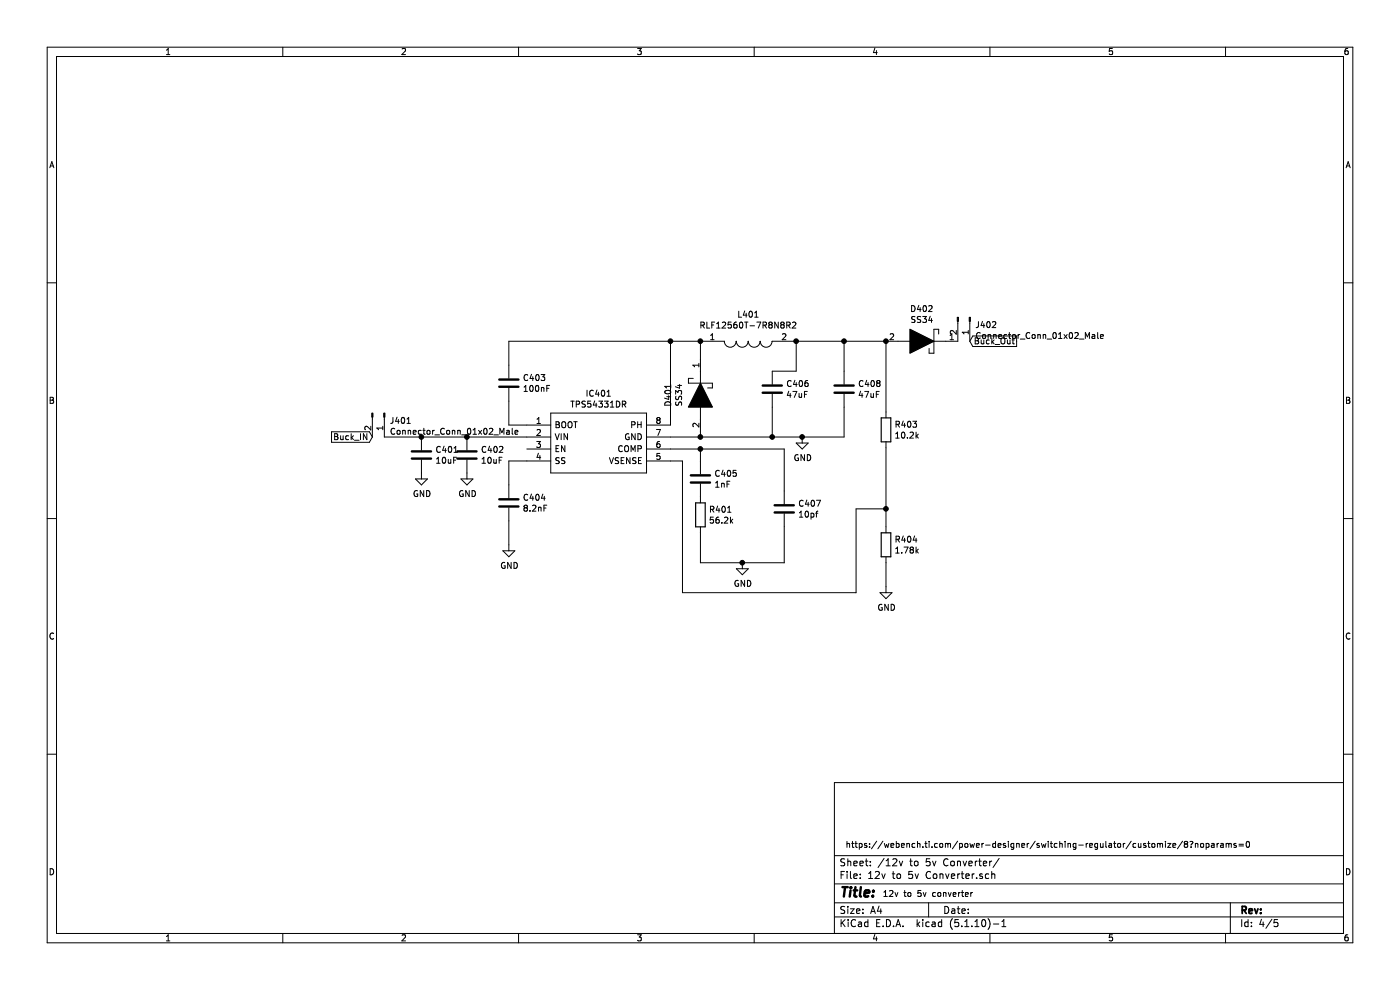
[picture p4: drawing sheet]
EESchema Schematic File Version 4
EELAYER 30 0
EELAYER END
$Descr A4 11693 8268
encoding utf-8
Sheet 4 5
Title ""
Date ""
Rev ""
Comp ""
Comment1 ""
Comment2 ""
Comment3 ""
Comment4 ""
$EndDescr
Wire Wire Line
	4250 3550 4250 3350
Wire Wire Line
	4250 2850 5600 2850
Wire Wire Line
	5600 2850 5600 3550
Connection ~ 5600 2850
$Comp
L Device:C C?
U 1 1
P 6450 3250
AR Path="/61A8D138" Ref="C?"  Part="1" 
AR Path="/61A31DC2/61A8D138" Ref="C406"  Part="1" 
F 0 "C406" H 6565 3296 50  0000 L CNN
F 1 "47uF" H 6565 3205 50  0000 L CNN
F 2 "Capacitor_SMD:C_0805_2012Metric" H 6488 3100 50  0001 C CNN
F 3 "~" H 6450 3250 50  0001 C CNN
	1    6450 3250
	1    0    0    -1  
$EndComp
Wire Wire Line
	6450 3650 6450 3400
$Comp
L Device:C C?
U 1 1
P 4250 3200
AR Path="/61A8D13F" Ref="C?"  Part="1" 
AR Path="/61A31DC2/61A8D13F" Ref="C403"  Part="1" 
F 0 "C403" H 4365 3246 50  0000 L CNN
F 1 "100nF" H 4365 3155 50  0000 L CNN
F 2 "Capacitor_SMD:C_0805_2012Metric" H 4288 3050 50  0001 C CNN
F 3 "~" H 4250 3200 50  0001 C CNN
	1    4250 3200
	1    0    0    -1  
$EndComp
Wire Wire Line
	4250 2850 4250 3050
$Comp
L Device:C C?
U 1 1
P 7050 3250
AR Path="/61A8D146" Ref="C?"  Part="1" 
AR Path="/61A31DC2/61A8D146" Ref="C408"  Part="1" 
F 0 "C408" H 7165 3296 50  0000 L CNN
F 1 "47uF" H 7165 3205 50  0000 L CNN
F 2 "Capacitor_SMD:C_0805_2012Metric" H 7088 3100 50  0001 C CNN
F 3 "~" H 7050 3250 50  0001 C CNN
	1    7050 3250
	1    0    0    -1  
$EndComp
Wire Wire Line
	7050 3650 7050 3400
Wire Wire Line
	7050 3100 7050 2850
Connection ~ 6450 3650
Wire Wire Line
	6450 3650 6700 3650
$Comp
L power:GND #PWR?
U 1 1
P 6700 3650
AR Path="/61A8D150" Ref="#PWR?"  Part="1" 
AR Path="/61A31DC2/61A8D150" Ref="#PWR0405"  Part="1" 
F 0 "#PWR0405" H 6700 3400 50  0001 C CNN
F 1 "GND" H 6705 3477 50  0000 C CNN
F 2 "" H 6700 3650 50  0001 C CNN
F 3 "" H 6700 3650 50  0001 C CNN
	1    6700 3650
	1    0    0    -1  
$EndComp
Connection ~ 6700 3650
Wire Wire Line
	6700 3650 7050 3650
$Comp
L Device:C C?
U 1 1
P 6550 4250
AR Path="/61A8D158" Ref="C?"  Part="1" 
AR Path="/61A31DC2/61A8D158" Ref="C407"  Part="1" 
F 0 "C407" H 6665 4296 50  0000 L CNN
F 1 "10pf" H 6665 4205 50  0000 L CNN
F 2 "Capacitor_SMD:C_0805_2012Metric" H 6588 4100 50  0001 C CNN
F 3 "~" H 6550 4250 50  0001 C CNN
	1    6550 4250
	1    0    0    -1  
$EndComp
Wire Wire Line
	5600 3750 5850 3750
Wire Wire Line
	6550 3750 6550 4100
$Comp
L Device:C C?
U 1 1
P 5850 4000
AR Path="/61A8D160" Ref="C?"  Part="1" 
AR Path="/61A31DC2/61A8D160" Ref="C405"  Part="1" 
F 0 "C405" H 5965 4046 50  0000 L CNN
F 1 "1nF" H 5965 3955 50  0000 L CNN
F 2 "Capacitor_SMD:C_0805_2012Metric" H 5888 3850 50  0001 C CNN
F 3 "~" H 5850 4000 50  0001 C CNN
	1    5850 4000
	1    0    0    -1  
$EndComp
Wire Wire Line
	5850 3850 5850 3750
Connection ~ 5850 3750
Wire Wire Line
	5850 3750 6550 3750
$Comp
L Device:R R?
U 1 1
P 5850 4300
AR Path="/61A8D169" Ref="R?"  Part="1" 
AR Path="/61A31DC2/61A8D169" Ref="R401"  Part="1" 
F 0 "R401" H 5920 4346 50  0000 L CNN
F 1 "56.2k" H 5920 4255 50  0000 L CNN
F 2 "Resistor_SMD:R_0805_2012Metric" V 5780 4300 50  0001 C CNN
F 3 "~" H 5850 4300 50  0001 C CNN
	1    5850 4300
	1    0    0    -1  
$EndComp
Wire Wire Line
	5850 4450 5850 4700
Wire Wire Line
	5850 4700 6200 4700
Wire Wire Line
	6550 4700 6550 4400
$Comp
L power:GND #PWR?
U 1 1
P 6200 4700
AR Path="/61A8D172" Ref="#PWR?"  Part="1" 
AR Path="/61A31DC2/61A8D172" Ref="#PWR0404"  Part="1" 
F 0 "#PWR0404" H 6200 4450 50  0001 C CNN
F 1 "GND" H 6205 4527 50  0000 C CNN
F 2 "" H 6200 4700 50  0001 C CNN
F 3 "" H 6200 4700 50  0001 C CNN
	1    6200 4700
	1    0    0    -1  
$EndComp
Connection ~ 6200 4700
Wire Wire Line
	6200 4700 6550 4700
$Comp
L Device:R R?
U 1 1
P 7400 3590
AR Path="/61A8D17A" Ref="R?"  Part="1" 
AR Path="/61A31DC2/61A8D17A" Ref="R403"  Part="1" 
F 0 "R403" H 7470 3636 50  0000 L CNN
F 1 "10.2k" H 7470 3545 50  0000 L CNN
F 2 "Resistor_SMD:R_0805_2012Metric" V 7330 3590 50  0001 C CNN
F 3 "~" H 7400 3590 50  0001 C CNN
	1    7400 3590
	1    0    0    -1  
$EndComp
$Comp
L Device:R R?
U 1 1
P 7400 4550
AR Path="/61A8D180" Ref="R?"  Part="1" 
AR Path="/61A31DC2/61A8D180" Ref="R404"  Part="1" 
F 0 "R404" H 7470 4596 50  0000 L CNN
F 1 "1.78k" H 7470 4505 50  0000 L CNN
F 2 "Resistor_SMD:R_0805_2012Metric" V 7330 4550 50  0001 C CNN
F 3 "~" H 7400 4550 50  0001 C CNN
	1    7400 4550
	1    0    0    -1  
$EndComp
Wire Wire Line
	5600 3850 5700 3850
Wire Wire Line
	5700 4950 7150 4950
Wire Wire Line
	7150 4950 7150 4250
Wire Wire Line
	7150 4250 7400 4250
Wire Wire Line
	7400 4250 7400 4400
Wire Wire Line
	7400 3740 7400 4250
Connection ~ 7400 4250
$Comp
L power:GND #PWR?
U 1 1
P 7400 4900
AR Path="/61A8D18E" Ref="#PWR?"  Part="1" 
AR Path="/61A31DC2/61A8D18E" Ref="#PWR0406"  Part="1" 
F 0 "#PWR0406" H 7400 4650 50  0001 C CNN
F 1 "GND" H 7405 4727 50  0000 C CNN
F 2 "" H 7400 4900 50  0001 C CNN
F 3 "" H 7400 4900 50  0001 C CNN
	1    7400 4900
	1    0    0    -1  
$EndComp
Wire Wire Line
	7400 4700 7400 4900
$Comp
L Device:C C?
U 1 1
P 4250 4200
AR Path="/61A8D195" Ref="C?"  Part="1" 
AR Path="/61A31DC2/61A8D195" Ref="C404"  Part="1" 
F 0 "C404" H 4365 4246 50  0000 L CNN
F 1 "8.2nF" H 4365 4155 50  0000 L CNN
F 2 "Capacitor_SMD:C_0805_2012Metric" H 4288 4050 50  0001 C CNN
F 3 "https://datasheet.lcsc.com/lcsc/1811071710_Sunlord-SDCL1608C8N2JTDF_C1032.pdf" H 4250 4200 50  0001 C CNN
F 4 "C1032" H 4250 4200 50  0001 C CNN "JLCPCB"
	1    4250 4200
	1    0    0    -1  
$EndComp
$Comp
L Device:C C?
U 1 1
P 3900 3800
AR Path="/61A8D19B" Ref="C?"  Part="1" 
AR Path="/61A31DC2/61A8D19B" Ref="C402"  Part="1" 
F 0 "C402" H 4015 3846 50  0000 L CNN
F 1 "10uF" H 4015 3755 50  0000 L CNN
F 2 "Capacitor_SMD:C_0805_2012Metric" H 3938 3650 50  0001 C CNN
F 3 "~" H 3900 3800 50  0001 C CNN
	1    3900 3800
	1    0    0    -1  
$EndComp
$Comp
L power:GND #PWR?
U 1 1
P 4250 4550
AR Path="/61A8D1A1" Ref="#PWR?"  Part="1" 
AR Path="/61A31DC2/61A8D1A1" Ref="#PWR0403"  Part="1" 
F 0 "#PWR0403" H 4250 4300 50  0001 C CNN
F 1 "GND" H 4255 4377 50  0000 C CNN
F 2 "" H 4250 4550 50  0001 C CNN
F 3 "" H 4250 4550 50  0001 C CNN
	1    4250 4550
	1    0    0    -1  
$EndComp
Wire Wire Line
	4250 4350 4250 4550
Wire Wire Line
	4250 4050 4250 3850
$Comp
L power:GND #PWR?
U 1 1
P 3900 3950
AR Path="/61A8D1AA" Ref="#PWR?"  Part="1" 
AR Path="/61A31DC2/61A8D1AA" Ref="#PWR0402"  Part="1" 
F 0 "#PWR0402" H 3900 3700 50  0001 C CNN
F 1 "GND" H 3905 3777 50  0000 C CNN
F 2 "" H 3900 3950 50  0001 C CNN
F 3 "" H 3900 3950 50  0001 C CNN
	1    3900 3950
	1    0    0    -1  
$EndComp
Connection ~ 3900 3650
Wire Wire Line
	5850 3000 5850 2850
$Comp
L Device:C C?
U 1 1
P 3520 3800
AR Path="/61A8D1B6" Ref="C?"  Part="1" 
AR Path="/61A31DC2/61A8D1B6" Ref="C401"  Part="1" 
F 0 "C401" H 3635 3846 50  0000 L CNN
F 1 "10uF" H 3635 3755 50  0000 L CNN
F 2 "Capacitor_SMD:C_0805_2012Metric" H 3558 3650 50  0001 C CNN
F 3 "~" H 3520 3800 50  0001 C CNN
	1    3520 3800
	1    0    0    -1  
$EndComp
$Comp
L power:GND #PWR?
U 1 1
P 3520 3950
AR Path="/61A8D1BC" Ref="#PWR?"  Part="1" 
AR Path="/61A31DC2/61A8D1BC" Ref="#PWR0401"  Part="1" 
F 0 "#PWR0401" H 3520 3700 50  0001 C CNN
F 1 "GND" H 3525 3777 50  0000 C CNN
F 2 "" H 3520 3950 50  0001 C CNN
F 3 "" H 3520 3950 50  0001 C CNN
	1    3520 3950
	1    0    0    -1  
$EndComp
Wire Wire Line
	5600 2850 5850 2850
Wire Wire Line
	6450 3100 6650 3100
Wire Wire Line
	6650 3100 6650 2850
Wire Wire Line
	6650 2850 7050 2850
Connection ~ 7050 2850
Wire Wire Line
	7050 2850 7400 2850
Text Notes 7370 7500 0    50   ~ 0
12v to 5v converter
Text GLabel 8100 2850 2    50   Input ~ 0
Buck_Out
Text Notes 7060 7090 0    50   ~ 0
https://webench.ti.com/power-designer/switching-regulator/customize/8?noparams=0
Wire Wire Line
	3210 3650 3520 3650
Connection ~ 3520 3650
Wire Wire Line
	3520 3650 3900 3650
Text GLabel 3110 3650 0    50   Input ~ 0
Buck_IN
$Comp
L CI_ComPCB-rescue:Connector_Conn_01x02_Male-CI_ComPCB-cache J402
U 1 1
P 8100 2650
AR Path="/6129A665" Ref="J402"  Part="1" 
AR Path="/61A31DC2/6129A665" Ref="J402"  Part="1" 
F 0 "J402" V 8162 2694 50  0000 L CNN
F 1 "Connector_Conn_01x02_Male" V 8253 2694 50  0000 L CNN
F 2 "Connector_PinHeader_2.54mm:PinHeader_1x02_P2.54mm_Vertical" H 8100 2650 50  0001 C CNN
F 3 "" H 8100 2650 50  0001 C CNN
	1    8100 2650
	0    1    1    0   
$EndComp
$Comp
L CI_ComPCB-rescue:Connector_Conn_01x02_Male-CI_ComPCB-cache J401
U 1 1
P 3210 3450
AR Path="/6129C94F" Ref="J401"  Part="1" 
AR Path="/61A31DC2/6129C94F" Ref="J401"  Part="1" 
F 0 "J401" V 3272 3494 50  0000 L CNN
F 1 "Connector_Conn_01x02_Male" V 3363 3494 50  0000 L CNN
F 2 "Connector_PinHeader_2.54mm:PinHeader_1x02_P2.54mm_Vertical" H 3210 3450 50  0001 C CNN
F 3 "" H 3210 3450 50  0001 C CNN
	1    3210 3450
	0    1    1    0   
$EndComp
$Comp
L CI_ComPCB-rescue:SS34-SamacSys_Parts D402
U 1 1
P 8100 2850
F 0 "D402" H 8500 2583 50  0000 C CNN
F 1 "SS34" H 8500 2674 50  0000 C CNN
F 2 "digikey-footprints:DO-214AC" H 8600 3000 50  0001 L CNN
F 3 "https://componentsearchengine.com/Datasheets/2/SS34.pdf" H 8600 2900 50  0001 L CNN
F 4 "ON Semi SS34 SMT Schottky Diode, 40V 3A, 2-Pin DO-214AB" H 8600 2800 50  0001 L CNN "Description"
F 5 "2.56" H 8600 2700 50  0001 L CNN "Height"
F 6 "512-SS34" H 8600 2600 50  0001 L CNN "Mouser Part Number"
F 7 "https://www.mouser.co.uk/ProductDetail/ON-Semiconductor-Fairchild/SS34?qs=2ONuHmP%2FXzb3ub11UdFfdQ%3D%3D" H 8600 2500 50  0001 L CNN "Mouser Price/Stock"
F 8 "ON Semiconductor" H 8600 2400 50  0001 L CNN "Manufacturer_Name"
F 9 "SS34" H 8600 2300 50  0001 L CNN "Manufacturer_Part_Number"
	1    8100 2850
	-1   0    0    1   
$EndComp
Connection ~ 7400 2850
Wire Wire Line
	5600 3650 5850 3650
$Comp
L CI_ComPCB-rescue:SS34-SamacSys_Parts D401
U 1 1
P 5850 2900
F 0 "D401" H 6250 2633 50  0000 C CNN
F 1 "SS34" H 6250 2724 50  0000 C CNN
F 2 "digikey-footprints:DO-214AC" H 6350 3050 50  0001 L CNN
F 3 "https://componentsearchengine.com/Datasheets/2/SS34.pdf" H 6350 2950 50  0001 L CNN
F 4 "ON Semi SS34 SMT Schottky Diode, 40V 3A, 2-Pin DO-214AB" H 6350 2850 50  0001 L CNN "Description"
F 5 "2.56" H 6350 2750 50  0001 L CNN "Height"
F 6 "512-SS34" H 6350 2650 50  0001 L CNN "Mouser Part Number"
F 7 "https://www.mouser.co.uk/ProductDetail/ON-Semiconductor-Fairchild/SS34?qs=2ONuHmP%2FXzb3ub11UdFfdQ%3D%3D" H 6350 2550 50  0001 L CNN "Mouser Price/Stock"
F 8 "ON Semiconductor" H 6350 2450 50  0001 L CNN "Manufacturer_Name"
F 9 "SS34" H 6350 2350 50  0001 L CNN "Manufacturer_Part_Number"
	1    5850 2900
	0    1    1    0   
$EndComp
Wire Wire Line
	5850 3600 5850 3650
Connection ~ 5850 3650
Wire Wire Line
	5850 3650 6450 3650
Wire Wire Line
	7400 2850 7400 3440
$Comp
L CI_ComPCB-rescue:RLF12560T-7R8N8R2-SamacSys_Parts L401
U 1 1
P 5850 2850
F 0 "L401" H 6250 3075 50  0000 C CNN
F 1 "RLF12560T-7R8N8R2" H 6250 2984 50  0000 C CNN
F 2 "SamacSys_Parts:INDPM128125X600N" H 6500 2900 50  0001 L CNN
F 3 "https://product.tdk.com/system/files/dam/doc/product/inductor/inductor/smd/catalog/inductor_commercial_power_rlf12560_en.pdf" H 6500 2800 50  0001 L CNN
F 4 "TDK - RLF12560T-7R8N8R2 - Power Inductor (SMD), 7.8 H, 8.4 A, Wirewound, 8.2 A, 12.8mm x 12.5mm x 6mm" H 6500 2700 50  0001 L CNN "Description"
F 5 "6" H 6500 2600 50  0001 L CNN "Height"
F 6 "810-RLF12560T-7R8N" H 6500 2500 50  0001 L CNN "Mouser Part Number"
F 7 "https://www.mouser.co.uk/ProductDetail/TDK/RLF12560T-7R8N8R2?qs=3POhL7GGTOgHxYsYtKxdfg%3D%3D" H 6500 2400 50  0001 L CNN "Mouser Price/Stock"
F 8 "TDK" H 6500 2300 50  0001 L CNN "Manufacturer_Name"
F 9 "RLF12560T-7R8N8R2" H 6500 2200 50  0001 L CNN "Manufacturer_Part_Number"
	1    5850 2850
	1    0    0    -1  
$EndComp
Connection ~ 5850 2850
Connection ~ 6650 2850
$Comp
L CI_ComPCB-rescue:TPS54331DR-SamacSys_Parts IC401
U 1 1
P 4400 3550
F 0 "IC401" H 5000 3815 50  0000 C CNN
F 1 "TPS54331DR" H 5000 3724 50  0000 C CNN
F 2 "SamacSys_Parts:SOIC127P600X175-8N" H 5450 3650 50  0001 L CNN
F 3 "http://www.ti.com/lit/gpn/tps54331" H 5450 3550 50  0001 L CNN
F 4 "Texas Instruments TPS54331DR, Step Down DC-DC Converter, 3A, Adjustable, 0.8  25 V, 8-Pin SOIC" H 5450 3450 50  0001 L CNN "Description"
F 5 "1.75" H 5450 3350 50  0001 L CNN "Height"
F 6 "595-TPS54331DR" H 5450 3250 50  0001 L CNN "Mouser Part Number"
F 7 "https://www.mouser.co.uk/ProductDetail/Texas-Instruments/TPS54331DR?qs=QyYHynRG50rsSYcB%2Ftz4Yw%3D%3D" H 5450 3150 50  0001 L CNN "Mouser Price/Stock"
F 8 "Texas Instruments" H 5450 3050 50  0001 L CNN "Manufacturer_Name"
F 9 "TPS54331DR" H 5450 2950 50  0001 L CNN "Manufacturer_Part_Number"
	1    4400 3550
	1    0    0    -1  
$EndComp
Wire Wire Line
	5700 3850 5700 4950
Wire Wire Line
	3900 3650 4400 3650
Wire Wire Line
	4250 3850 4400 3850
Wire Wire Line
	4250 3550 4400 3550
$EndSCHEMATC
